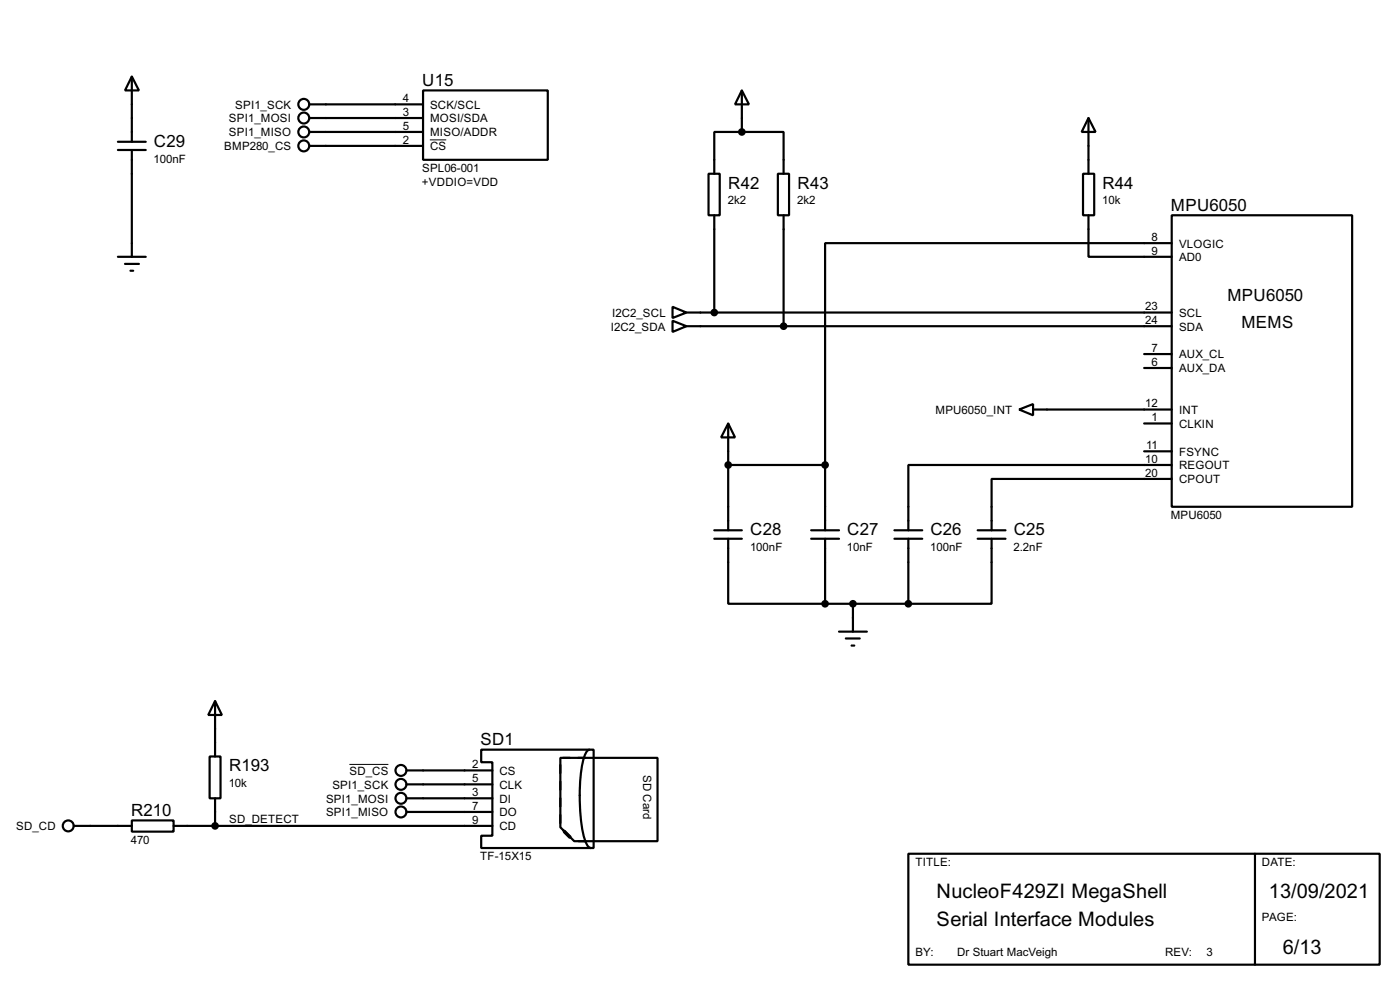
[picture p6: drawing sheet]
<svg xmlns="http://www.w3.org/2000/svg" width="256mm" height="180mm" viewBox="0 0 256 180" stroke-linecap="round" stroke-linejoin="round" font-family="sans-serif">
<g fill="none" stroke="#000" stroke-width=".4">
<path d="M24.2 14l1.3 2.6h-2.6zM24.2 14v12M56.7 19.1h20.8M77.5 16.6h22.9v12.7h-22.9zM135.9 16.6l1.3 2.5h-2.5zM135.9 16.6v7.6M21.6 26h5.1M21.6 27.5h5.1M24.2 27.5v19.5M56.7 21.6h20.8M56.7 24.2h20.8M56.7 26.7h20.8"/>
<path d="M129.8 31.8h2.1v7.6h-2.1zM130.9 39.4v17.8M135.9 24.2h-5v7.6M135.9 24.2h7.7v7.6M142.5 31.8h2.1v7.6h-2.1zM143.6 39.4v20.3M198.4 31.8h2.1v7.6h-2.1zM199.4 21.6l1.3 2.6h-2.5zM199.4 39.4v7.6h15.3M199.4 21.6v10.2M214.7 39.4h33v53.4h-33zM21.6 47h5.1"/>
<path d="M22.9 48.3h2.6M23.9 49.6h.5M123.2 56.2l2.6 1-2.6 1zM123.2 58.7l2.6 1-2.6 1.1zM125.8 57.2h88.9M125.8 59.7h88.9M214.7 44.5h-63.5v40.6M133.4 77.5l1.3 2.6h-2.6zM133.4 77.5v19.6M186.7 75l2.6-1v2zM189.3 75h25.4M209.6 64.8h5.1"/>
<path d="M209.6 67.4h5.1M209.6 77.5h5.1M130.9 97.1h5M130.9 98.6h5M133.4 98.6v11.9h17.8M133.4 85.1h17.8M148.6 97.1h5.1M148.6 98.6h5.1M151.2 85.1v12M151.2 98.6v11.9M163.9 97.1h5.1M163.9 98.6h5.1"/>
<path d="M166.4 98.6v11.9M179.1 97.1h5.1M179.1 98.6h5.1M181.7 98.6v11.9h-15.3M209.6 82.6h5.1M214.7 87.7h-33v9.4M214.7 85.1h-48.3v12M151.2 110.5h15.2M153.7 115.6h5.1M155 116.9h2.5M156 118.2h.5M156.3 110.5v5.1"/>
<path d="M38.4 138.5h2v7.6h-2zM39.4 128.3l1.3 2.6h-2.5zM39.4 128.3v10.2M88.2 137.2h20.6v18h-20.6v-2.2h2v-13.5h-2zM102.7 138.7h17.8v15.3h-15.3l-2.5-2.6zM103.2 138.7h1.2M106 138.7h1.2M108 137.2a1.86 1.86 0 0 0-1.1 1.6 34.3 34.3 0 0 0 .1 14.6 2.13 2.13 0 0 0 1.3 1.8M13.5 151.2h10.7M24.2 150.2h7.6v2h-7.6zM31.8 151.2h58.4M39.4 146.1v5.1"/>
<path d="M74.5 141h15.7M74.5 143.6h15.7M74.5 146.1h15.7M74.5 148.6h15.7M102.7 140v1.5M102.7 143.1v1.5M102.7 146.1v1.5M102.7 149.2v1.5M103.2 151.9l1 1.1M106 154h1.2M166.4 156.3h86.4v20.3h-86.4zM229.9 156.3v20.3"/>
<circle cx="55.6" cy="19.1" r="1"/>
<circle cx="55.6" cy="26.7" r="1"/>
<circle cx="55.6" cy="21.6" r="1"/>
<circle cx="55.6" cy="24.2" r="1"/>
<circle cx="12.5" cy="151.2" r="1"/>
<circle cx="73.4" cy="141" r="1"/>
<circle cx="73.4" cy="143.6" r="1"/>
<circle cx="73.4" cy="146.1" r="1"/>
<circle cx="73.4" cy="148.6" r="1"/>
</g>
<g fill="#000" stroke="#000" stroke-width=".4">
<circle cx="135.9" cy="24.2" r=".5"/>
<circle cx="130.8" cy="57.2" r=".5"/>
<circle cx="143.5" cy="59.7" r=".5"/>
<circle cx="133.4" cy="85.1" r=".5"/>
<circle cx="151.1" cy="85.1" r=".5"/>
<circle cx="151.1" cy="110.5" r=".5"/>
<circle cx="156.2" cy="110.5" r=".5"/>
<circle cx="166.4" cy="110.5" r=".5"/>
<circle cx="39.4" cy="151.2" r=".5"/>
</g>
<path d="M103.4 152.2l1 1" fill="none" stroke="#000" stroke-width=".65"/>
<path d="M78.8 25.6h3M64 139.9h7.2" fill="none" stroke="#000" stroke-width=".18"/>
<g font-size="4.1">
<text x="171.6" y="164.4">NucleoF429ZI MegaShell</text>
<text x="232.5" y="164.4">13/09/2021</text>
<text x="171.6" y="169.5">Serial Interface Modules</text>
<text x="235" y="174.6">6/13</text>
</g>
<g font-size="3.5">
<text x="77.4" y="15.7">U15</text>
<text x="28.2" y="26.8">C29</text>
<text x="133.4" y="34.5">R42</text>
<text x="146.1" y="34.5">R43</text>
<text x="202" y="34.5">R44</text>
<text x="214.5" y="38.6">MPU6050</text>
<text x="224.9" y="55">MPU6050</text>
<text x="227.4" y="60.1">MEMS</text>
<text x="137.5" y="98">C28</text>
<text x="155.2" y="98">C27</text>
<text x="170.5" y="98">C26</text>
<text x="185.7" y="98">C25</text>
<text x="88" y="136.4">SD1</text>
<text x="42" y="141.2">R193</text>
<text x="24" y="149.4">R210</text>
</g>
<g font-size="2.4">
<text x="41.9" y="22.4">SPI1_MOSI</text>
<text x="43.1" y="19.9">SPI1_SCK</text>
<text x="73.8" y="18.7">4</text>
<text x="73.8" y="21.2">3</text>
<text x="73.8" y="23.8">5</text>
<text x="78.8" y="19.9">SCK/SCL</text>
<text x="78.8" y="22.4">MOSI/SDA</text>
<text x="28.2" y="29.8">100nF</text>
<text x="41.1" y="27.5">BMP280_CS</text>
<text x="41.9" y="25">SPI1_MISO</text>
<text x="73.8" y="26.3">2</text>
<text x="78.8" y="25">MISO/ADDR</text>
<text x="78.8" y="27.5">CS</text>
<text x="77.3" y="34">+VDDIO=VDD</text>
<text x="77.3" y="31.4">SPL06-001</text>
<text x="133.4" y="37.4">2k2</text>
<text x="146.1" y="37.4">2k2</text>
<text x="201.9" y="37.4">10k</text>
<text x="211" y="46.6">9</text>
<text x="211" y="44.1">8</text>
<text x="216" y="47.8">AD0</text>
<text x="216" y="45.3">VLOGIC</text>
<text x="112.1" y="58">I2C2_SCL</text>
<text x="209.8" y="56.8">23</text>
<text x="209.8" y="59.3">24</text>
<text x="216" y="58">SCL</text>
<text x="111.9" y="60.5">I2C2_SDA</text>
<text x="211" y="64.4">7</text>
<text x="216" y="65.6">AUX_CL</text>
<text x="216" y="60.5">SDA</text>
<text x="211" y="67">6</text>
<text x="216" y="68.1">AUX_DA</text>
<text x="171.4" y="75.8">MPU6050_INT</text>
<text x="209.8" y="74.6">12</text>
<text x="211" y="77.1">1</text>
<text x="216" y="75.8">INT</text>
<text x="210" y="82.2">11</text>
<text x="216" y="83.4">FSYNC</text>
<text x="216" y="78.3">CLKIN</text>
<text x="209.8" y="84.7">10</text>
<text x="209.8" y="87.3">20</text>
<text x="216" y="85.9">REGOUT</text>
<text x="216" y="88.5">CPOUT</text>
<text x="214.5" y="95">MPU6050</text>
<text x="137.4" y="100.9">100nF</text>
<text x="155.2" y="100.9">10nF</text>
<text x="170.4" y="100.9">100nF</text>
<text x="185.7" y="100.9">2.2nF</text>
<text x="64" y="141.8">SD_CS</text>
<text x="86.5" y="140.6">2</text>
<text x="86.5" y="143.2">5</text>
<text x="91.5" y="141.8">CS</text>
<text x="117.8" y="141.8" transform="rotate(90 117.8 141.8)">SD Card</text>
<text x="41.9" y="144.1">10k</text>
<text x="59.7" y="146.9">SPI1_MOSI</text>
<text x="59.7" y="149.4">SPI1_MISO</text>
<text x="60.9" y="144.4">SPI1_SCK</text>
<text x="86.5" y="145.7">3</text>
<text x="86.5" y="148.2">7</text>
<text x="91.5" y="146.9">DI</text>
<text x="91.5" y="149.4">DO</text>
<text x="91.5" y="144.4">CLK</text>
<text x="3" y="152">SD_CD</text>
<text x="24" y="154.4">470</text>
<text x="42" y="150.6">SD_DETECT</text>
<text x="86.5" y="150.8">9</text>
<text x="91.5" y="152">CD</text>
<text x="88" y="157.5">TF-15X15</text>
<text x="167.7" y="158.4">TITLE:</text>
<text x="231.2" y="158.4">DATE:</text>
<text x="231.2" y="168.6">PAGE:</text>
<text x="167.7" y="174.9">BY:</text>
<text x="175.3" y="174.9">Dr Stuart MacVeigh</text>
<text x="213.4" y="174.9">REV:</text>
<text x="221" y="174.9">3</text>
</g>
</svg>
